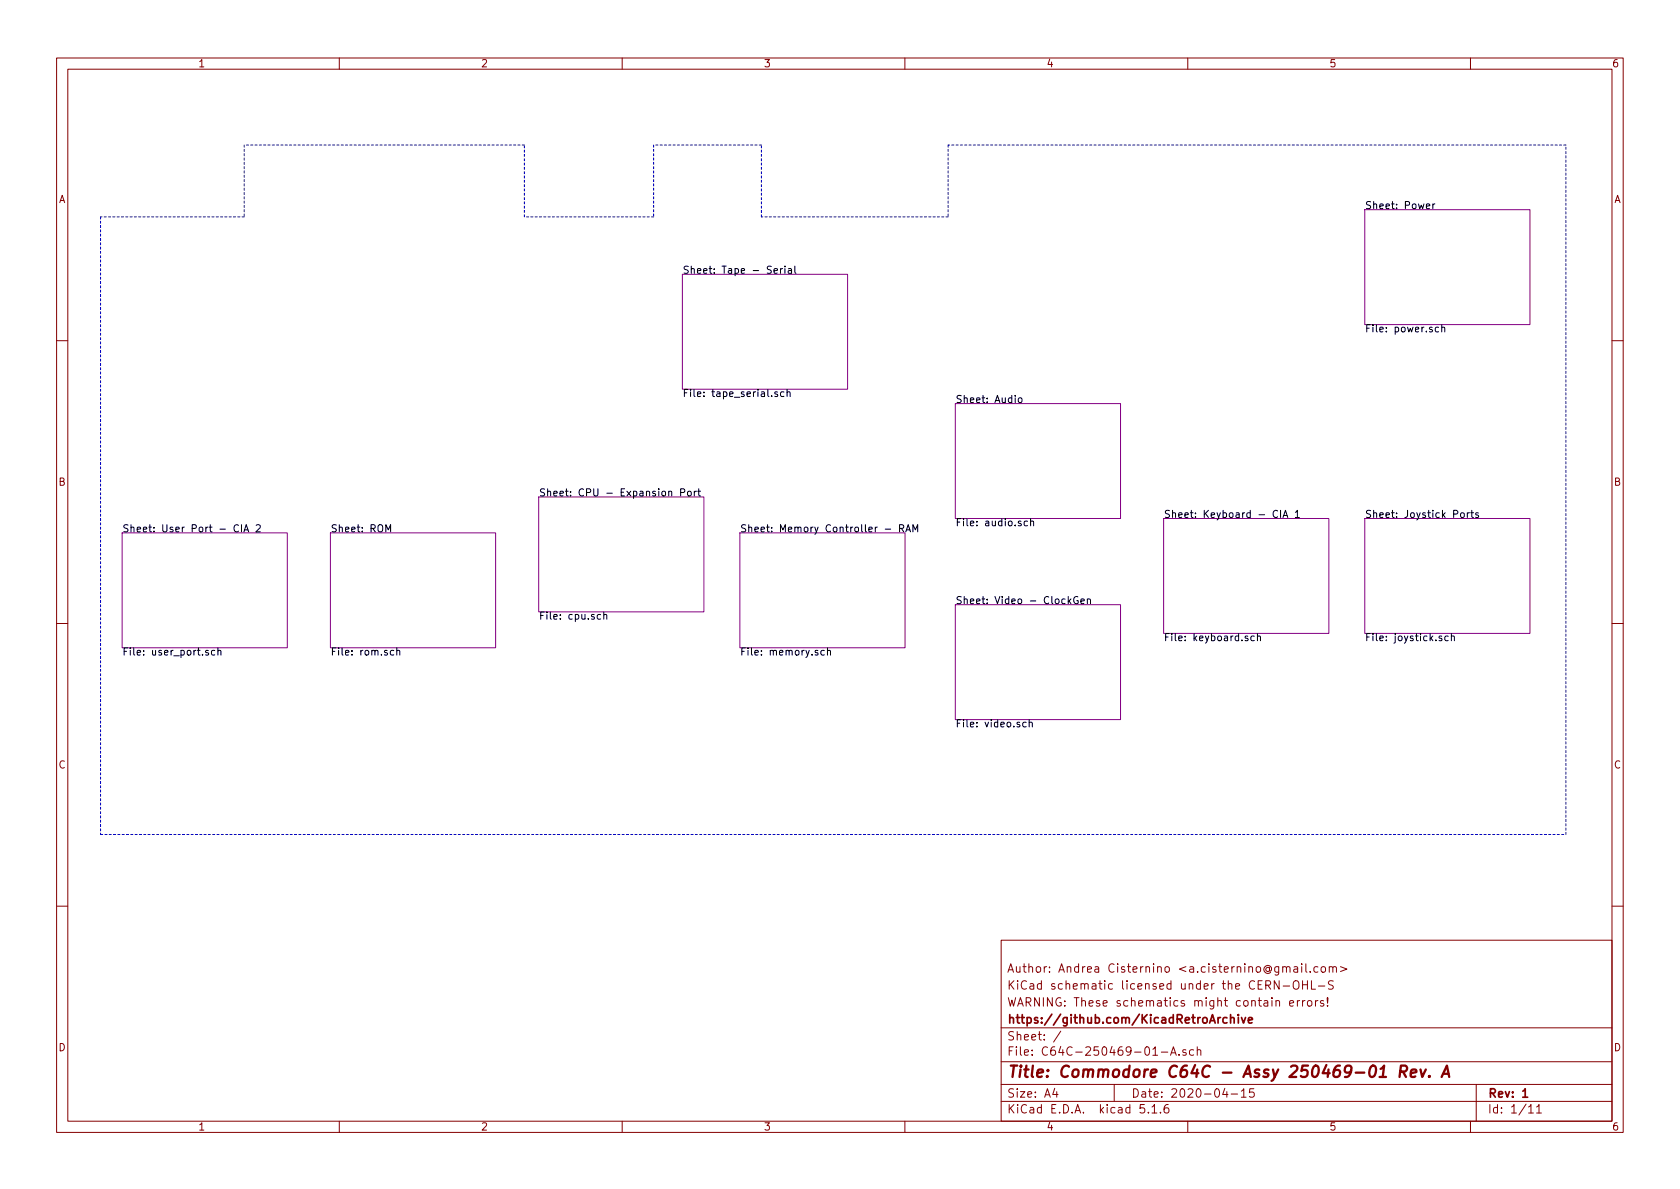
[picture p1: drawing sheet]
<svg xmlns="http://www.w3.org/2000/svg" width="297mm" height="210mm" viewBox="0 0 297 210" stroke-linecap="round" stroke-linejoin="round" font-family="sans-serif">
<g fill="none" stroke="#840000" stroke-width=".18">
<path d="M10 10.3h277v189.9h-277zM12 12.2h273v186.1h-273zM60 10.3v1.9M110 10.3v1.9M160 10.3v1.9M210 10.3v1.9M260 10.3v1.9M10 60.2h2M285 60.2h2M10 110.3h2M285 110.3h2M10 160.2h2"/>
<path d="M177 166.3h108v32h-108zM225.6 177.1l.2-.2 .4 .1v.9M226.2 173.4v1.5l-.9-1.5v1.5M226.9 174.4h1.1M227.5 171.1l.2-.2 .3 .1 .1 .9M228 177.4l.7-.1v-.3l-.5-.1-.2 .2 .1 .7h.6M228.7 173.7a.5 .5 0 0 1 .6-.3 .5 .5 0 0 1 .4 .5v.5a.51 .51 0 0 1-.5 .5 .51 .51 0 0 1-.5-.5zM228.8 171h.6v.9M229.4 176.9v1M229.4 171.3l-.4 .1-.3 .2 .3 .3h.4M229.8 176.9l-.4 .2v.1M230.1 170.4v.2"/>
<path d="M230.1 170.9v1M230.3 173.4v1.5M230.3 176.9v1M230.3 174.1h.9M230.7 176.9l-.4 .3M230.9 170.4v1.3l.2 .2M231.2 173.4v1.5M231.2 177.1l.2-.2 .5 .2v.7l-.3 .1-.4-.1zM231.6 171.8v.1M231.9 173.4v1.5h.7M232.6 176.9v1M233 176.9l-.4 .3"/>
<path d="M233 171l-.4-.1-.3 .3 .1 .7h.6M233.1 174.4h1.1M233.7 171.1l.2-.2 .4 .2 .1 .5-.2 .3h-.3l-.2-.1zM234 177l-.3-.1-.2 .2v.3l.5 .1v.3h-.5M234.7 177.8v.1M234.7 176.4v1M235 171.1l.1-.1a.37 .37 0 0 1 .6 .1v.8M235 170.9v1M235.7 171.1l.2-.2 .3 .1 .1 .9M235.7 173.5l-.5-.1-.3 .3v.3l.8 .4v.4l-.3 .1-.5-.1M237 170.9l1.2 .5-1.2 .4M285 160.2h2"/>
<path d="M60 198.3v1.9M110 198.3v1.9M160 198.3v1.9M177 194.8h108M177 191.8h108M177 187.8h108M177 181.8h108M186.5 192.5l-.4 1h1M186.8 193v1M187.6 182.3l-1.3 2M197 191.8v3M202.3 195.3h-.7l-.1 .7 .3-.1 .5 .1 .1 .2-.1 .5-.2 .1-.6-.1"/>
<path d="M203 196.7v.1M203.7 195.8l.4-.5v1.5M203.7 196.8h.8M205.2 196.7v.1M205.3 186h1.2M206.6 195.3a.62 .62 0 0 0-.8 .7l.1 .7 .2 .1 .5-.1 .1-.5-.1-.2-.5-.1-.3 .3M207 186.6l.5-1.5 .5 1.5M207.1 186.2h.7M208.5 186.5v.1M209.7 185.7l-.4-.1-.2 .2 .1 .2 .5 .2v.3h-.6M210 198.3v1.9M211 185.7l-.4-.1-.3 .3 .1 .6 .2 .1 .4-.1"/>
<path d="M211.7 185.7l.2-.1 .3 .1 .1 .9M211.7 185.1v1.5M216.6 192.5l-.4 1h.9M216.9 193v1M217.7 193.5h1.1M219.5 193l.4-.5v1.5M219.5 194h.8M221.7 192.5h-.7l-.1 .7 .2-.1 .5 .1 .2 .2-.1 .5-.2 .1-.6-.1M260 198.3v1.9M261 191.8v6.5M270.3 195.8l.4-.5v1.5M270.3 196.8h.8"/>
<path d="M271.7 195.8l.4-.5v1.5M271.7 196.8h.8"/>
</g>
<path d="M217.6 179.4v1.5M218.9 179.4v.2M218.9 179.9v1M219.5 179.9l.4 1 .3-1M216.9 180l-.4-.1-.3 .3 .2 .6h.5M217.6 180.1l.2-.2 .4 .1v.9M220.7 180.4l.7-.1v-.3l-.5-.1-.2 .2 .1 .7h.6M269.2 193l.5-.5v1.5M269.2 194h.9" fill="none" stroke="#840000" stroke-width=".3"/>
<path d="M243.9 190.4h1.2M244.1 189l.6-.6-.2 2M247.6 189.5h.7a.56 .56 0 0 0 .5-.5 .56 .56 0 0 0-.3-.6h-.8l-.3 2M248.1 189.5l.5 .9M249.5 189.8l.9-.2v-.4l-.6-.1-.3 .3v.9l.2 .1 .5-.1M251.2 189.1l.3 1.3 .6-1.3M252.7 190.3v.1l-.1-.1h.1v.1M254.9 190.4l.9-2 .4 2M255.2 189.9h.9" fill="none" stroke="#840000" stroke-width=".41"/>
<path d="M241.3 37.1h29.2v20.3h-29.2zM120.6 48.5h29.3v20.3h-29.3zM168.9 71.4h29.2v20.3h-29.2zM21.6 94.2h29.2v20.3h-29.2zM58.4 94.2h29.2v20.3h-29.2zM95.2 87.9h29.3v20.3h-29.3zM130.8 94.2h29.2v20.3h-29.2zM205.7 91.7h29.2v20.3h-29.2zM241.3 91.7h29.2v20.3h-29.2zM168.9 106.9h29.2v20.3h-29.2z" fill="none" stroke="#840084" stroke-width=".18"/>
<g fill="none" stroke="#000" stroke-width=".18">
<path d="M252.2 36.5l.6-.1-.1-.3h-.3l-.2 .1v.6h.5M253.3 36.1v.8M253.7 36.1l-.4 .2M136.9 47.9l.6-.1-.1-.3h-.4l-.1 .2v.6h.5M138 47.5v.8M138.4 47.5l-.4 .2M138.8 47.1v.1M138.8 47.5v.8M139.4 47.5h.5l.1 .8M140 47.8h-.5l-.2 .2 .1 .3h.6M140.5 47.1v1.1l.2 .1M254.4 57.9h-.4l-.2 .2 .1 .5h.5"/>
<path d="M254.9 58l.2-.1h.3v.8M254.9 57.4v1.3M137.5 69.3h-.3l-.2 .2v.1l.5 .2v.3h-.5M138.6 69.3h-.3l-.3 .2 .1 .6h.5M139.2 69.4l.1-.1h.3l.1 .8M139.2 68.9v1.2M180.2 70.4h.3l.1 .1v.6l-.3 .1-.3-.2zM42.2 92.9a.51 .51 0 0 0-.7 0 .51 .51 0 0 0-.1 .6 .46 .46 0 0 0 .2 .5 .46 .46 0 0 0 .6-.1M42.7 92.8v1.3M43.1 94.1l.4-1.3 .5 1.3M43.2 93.7h.6M45.3 92.9l.5-.1 .2 .1v.2v.2l-.8 .8h.8"/>
<path d="M68.2 94.1v-1.3l.5 .9 .4-.9v1.3M118.2 87l.2-.1h.3l.1 .8M120.3 87.1l.7-.1 .1-.1-.1-.3-.2-.2h-.5v1.3M121.6 87l.2-.1 .4 .1v.5l-.1 .1-.3 .1-.2-.1zM122.8 86.9v.8M123.1 86.9l-.3 .2M123.4 86.9h.5M123.5 86.4v1.1l.4 .2M156.5 93.6h1M159.1 93.4h.6l.1-.2-.1-.3-.2-.1h-.4v1.3M159.4 93.4l.4 .7M160.1 94.1l.5-1.3 .4 1.3"/>
<path d="M160.3 93.7h.6M161.4 94.1v-1.3l.4 .9 .5-.9v1.3M181.7 92.2l-.4-.1-.2 .3 .1 .5h.5M182.2 92.3l.2-.2 .3 .1 .1 .8M182.2 91.7v1.3M225.9 90.4a.6 .6 0 0 0-.9 .4 .6 .6 0 0 0 .6 .7l.3-.1M226.4 90.2v1.3M226.8 91.5l.5-1.3 .4 1.3M227 91.2h.6M229 90.6l.4-.4v1.3M229 91.5h.7M258.3 90.8l.2-.1 .4 .1v.5l-.1 .2h-.3l-.2-.1z"/>
<path d="M259.4 90.7v.8M259.8 90.7l-.4 .2M260 90.7h.5M260.2 90.2v1.1l.3 .2M261.4 90.7h-.3l-.2 .2 .1 .1 .4 .2v.3h-.5M36.8 115.1l-.3-.1-.2 .2 .1 .2 .4 .1v.3h-.5M38 115.1l-.4-.1-.2 .2 .1 .6h.5M38.5 115.1l.2-.1 .3 .1 .1 .7M38.5 114.6v1.2M69.6 115.1l-.4-.1-.2 .2 .1 .6h.5M70.2 115.1l.1-.1 .3 .1 .1 .7M70.2 114.6v1.2"/>
<path d="M106.2 108.7h-.4l-.2 .2 .1 .5h.5M106.8 108.8l.1-.1h.3l.1 .8M106.8 108.2v1.3M145.7 115.1l-.3-.1-.3 .2 .2 .6h.4M146.3 115.1l.2-.1 .3 .1v.7M146.3 114.6v1.2M189 106.3l.4 .5M189.4 105.9l-.5 .5M190.6 105.6a.59 .59 0 0 0-.8 .5 .59 .59 0 0 0 .8 .6v-.5h-.2M191.1 106.3l.6-.1-.1-.2-.3-.1-.2 .2 .1 .6h.4M192.3 106l.1-.1 .3 .1 .1 .8M192.3 105.9v.9"/>
<path d="M220.6 112.5h-.3l-.2 .1 .1 .2 .4 .1v.4h-.5M221.8 112.5h-.4l-.2 .2 .1 .6h.5M222.3 112.6l.2-.1h.3l.1 .8M222.3 112v1.3M254.9 112.5h-.3l-.2 .1 .1 .2 .4 .1v.4h-.5M256.1 112.5h-.4l-.3 .2 .2 .6h.5M256.6 112.6l.2-.1h.3v.8M256.6 112v1.3M181.4 127.8l-.3-.1-.3 .2 .1 .6h.5M182 127.8l.2-.1 .2 .1 .1 .7M182 127.3v1.2"/>
</g>
<g fill="none" stroke="#0000c2" stroke-width=".18" stroke-dasharray=".4 .4">
<path d="M17.8 38.3v109.3M43.2 25.6v12.7M43.2 38.3h-25.4M92.7 38.3v-12.7M92.7 25.6h-49.5M115.6 25.6v12.7M115.6 38.3h-22.9M134.6 38.3v-12.7M134.6 25.6h-19M167.6 25.6v12.7M167.6 38.3h-33M276.9 25.6h-109.3"/>
<path d="M17.8 147.6h259.1M276.9 147.6v-122"/>
</g>
<text font-size="2.8" fill="#840000" x="178" y="190.5">Title: Commodore C64C - Assy 250469-01 Rev. A</text>
<g font-size="2.1" fill="#840000">
<text x="178" y="172">Author: Andrea Cisternino &lt;a.cisternino@gmail.com&gt;</text>
<text x="178" y="178">WARNING: These schematics might contain errors!</text>
<text x="178" y="175">KiCad schematic licensed under the CERN-OHL-S</text>
<text x="178" y="184">Sheet: /</text>
<text x="178" y="181">https://github.com/KicadRetroArchive</text>
<text x="178" y="186.7">File: C64C-250469-01-A.sch</text>
<text x="178" y="196.9">KiCad E.D.A. kicad 5.1.6</text>
<text x="178" y="194.1">Size: A4</text>
<text x="200" y="194.1">Date: 2020-04-15</text>
<text x="263" y="194.1">Rev: 1</text>
<text x="263" y="196.9">Id: 1/11</text>
</g>
<g font-size="1.8" fill="#840000">
<text x="35" y="11.9">1</text>
<text x="85" y="11.9">2</text>
<text x="135" y="11.9">3</text>
<text x="185" y="11.9">4</text>
<text x="235" y="11.9">5</text>
<text x="285" y="11.9">6</text>
<text x="10.4" y="35.9">A</text>
<text x="285.4" y="35.9">A</text>
<text x="10.4" y="85.9">B</text>
<text x="285.4" y="85.9">B</text>
<text x="10.4" y="135.9">C</text>
<text x="285.4" y="135.9">C</text>
<text x="10.4" y="185.9">D</text>
<text x="285.4" y="185.9">D</text>
<text x="35" y="199.9">1</text>
<text x="85" y="199.9">2</text>
<text x="135" y="199.9">3</text>
<text x="185" y="199.9">4</text>
<text x="235" y="199.9">5</text>
<text x="285" y="199.9">6</text>
</g>
<g font-size="1.8">
<text x="241.3" y="37">Sheet: Power</text>
<text x="120.6" y="48.4">Sheet: Tape - Serial</text>
<text x="241.3" y="58.8">File: power.sch</text>
<text x="120.6" y="70.2">File: tape_serial.sch</text>
<text x="168.9" y="71.3">Sheet: Audio</text>
<text x="95.2" y="87.8">Sheet: CPU - Expansion Port</text>
<text x="21.6" y="94.1">Sheet: User Port - CIA 2</text>
<text x="58.4" y="94.1">Sheet: ROM</text>
<text x="130.8" y="94.1">Sheet: Memory Controller - RAM</text>
<text x="168.9" y="93.1">File: audio.sch</text>
<text x="205.7" y="91.6">Sheet: Keyboard - CIA 1</text>
<text x="241.3" y="91.6">Sheet: Joystick Ports</text>
<text x="168.9" y="106.8">Sheet: Video - ClockGen</text>
<text x="95.2" y="109.6">File: cpu.sch</text>
<text x="205.7" y="113.4">File: keyboard.sch</text>
<text x="241.3" y="113.4">File: joystick.sch</text>
<text x="21.6" y="115.9">File: user_port.sch</text>
<text x="58.4" y="115.9">File: rom.sch</text>
<text x="130.8" y="115.9">File: memory.sch</text>
<text x="168.9" y="128.6">File: video.sch</text>
</g>
</svg>
